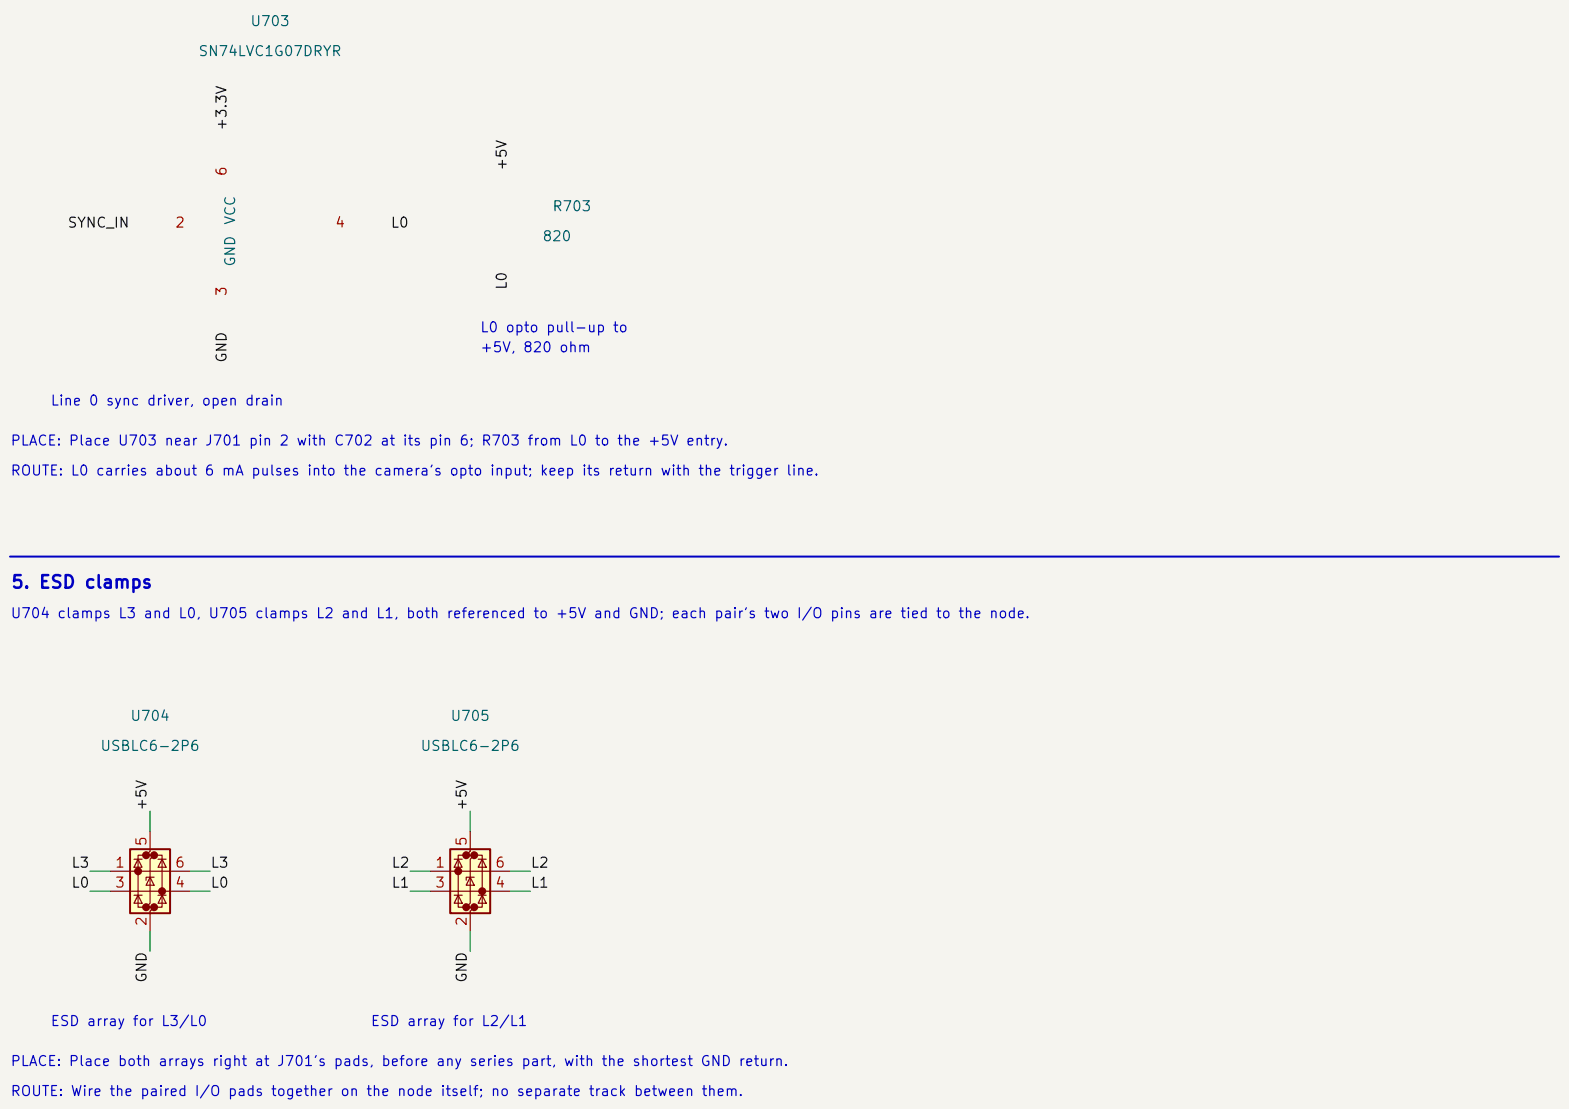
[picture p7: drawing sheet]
<svg xmlns="http://www.w3.org/2000/svg" width="297mm" height="210mm" viewBox="0 0 297 210" stroke-linecap="round" stroke-linejoin="round" font-family="sans-serif">
<path d="M-.1 -.1h297.2v210.2h-297.2z" fill="#f5f4ef" stroke="#f5f4ef" stroke-width=".19"/>
<path d="M24.6 160.8h7.6v12.1h-7.6z" fill="#ffffc2"/>
<g fill="#840000" stroke="#840000" stroke-width=".76">
<circle cx="26.1" cy="165" r=".38"/>
<circle cx="27.6" cy="161.9" r=".38"/>
<circle cx="27.6" cy="171.8" r=".38"/>
<circle cx="29.2" cy="161.9" r=".38"/>
<circle cx="29.2" cy="171.8" r=".38"/>
<circle cx="30.7" cy="168.8" r=".38"/>
</g>
<g fill="none" stroke="#840000" stroke-width=".23">
<path d="M28.4 157.4v3.8l-.8 .7h1.6l-.8 .8v8.3l-.8 .8h1.6l-.8 .7v3.8M20.8 165h15.2M20.8 168.8h15.2M25.4 169.5h1.5M25.4 162.7h1.5M26.1 162.7l.8 1.5h-1.5zM26.1 169.5l.8 1.5h-1.5zM27.6 161.9h-1.5v9.9h1.5M28.4 166.1l.8 1.5h-1.6zM29.2 166.1h-1.6v.6M29.2 161.9h1.5v9.9h-1.5M29.9 169.5h1.5"/>
<path d="M29.9 162.7h1.5M30.7 162.7l.7 1.5h-1.5zM30.7 169.5l.7 1.5h-1.5z"/>
</g>
<path d="M24.6 160.8h7.6v12.1h-7.6z" fill="none" stroke="#840000" stroke-width=".38"/>
<path d="M85.2 160.8h7.6v12.1h-7.6z" fill="#ffffc2"/>
<g fill="#840000" stroke="#840000" stroke-width=".76">
<circle cx="86.7" cy="165" r=".38"/>
<circle cx="88.2" cy="161.9" r=".38"/>
<circle cx="88.2" cy="171.8" r=".38"/>
<circle cx="89.8" cy="161.9" r=".38"/>
<circle cx="89.8" cy="171.8" r=".38"/>
<circle cx="91.3" cy="168.8" r=".38"/>
</g>
<g fill="none" stroke="#840000" stroke-width=".23">
<path d="M89 157.4v3.8l-.8 .7h1.6l-.8 .8v8.3l-.8 .8h1.6l-.8 .7v3.8M81.4 165h15.2M81.4 168.8h15.2M86 169.5h1.5M86 162.7h1.5M86.7 162.7l.8 1.5h-1.5zM86.7 169.5l.8 1.5h-1.5zM88.2 161.9h-1.5v9.9h1.5M89 166.1l.8 1.5h-1.6zM89.8 166.1h-1.6v.6M89.8 161.9h1.5v9.9h-1.5M90.5 169.5h1.5"/>
<path d="M90.5 162.7h1.5M91.3 162.7l.7 1.5h-1.5zM91.3 169.5l.7 1.5h-1.5z"/>
</g>
<path d="M85.2 160.8h7.6v12.1h-7.6z" fill="none" stroke="#840000" stroke-width=".38"/>
<path d="M1.9 105.4h293.2" fill="none" stroke="#0000c2" stroke-width=".38"/>
<path d="M28.4 153.6v3.8M89 153.6v3.8M17 165h3.8M17 168.8h3.8M28.4 176.3v3.8M36 165h3.8M36 168.8h3.8M77.6 165h3.8M77.6 168.8h3.8M89 176.3v3.8M96.6 165h3.8M96.6 168.8h3.8" fill="none" stroke="#009600" stroke-width=".23"/>
<text font-size="2.4" fill="#0000c2" x="2" y="112">5. ESD clamps</text>
<g font-size="1.9" fill="#006464">
<text x="47.2" y="5.4">U703</text>
<text x="37.4" y="11.1">SN74LVC1G07DRYR</text>
<text x="104.4" y="40.5">R703</text>
<text x="45" y="42.7" transform="rotate(-90 45 42.7)">VCC</text>
<text x="102.5" y="46.2">820</text>
<text x="45" y="50.6" transform="rotate(-90 45 50.6)">GND</text>
<text x="24.5" y="137">U704</text>
<text x="85.1" y="137">U705</text>
<text x="18.8" y="142.7">USBLC6-2P6</text>
<text x="79.4" y="142.7">USBLC6-2P6</text>
</g>
<g font-size="1.9" fill="#0f0f0f">
<text x="43.4" y="24.9" transform="rotate(-90 43.4 24.9)">+3.3V</text>
<text x="96.4" y="32.5" transform="rotate(-90 96.4 32.5)">+5V</text>
<text x="12.6" y="43.6">SYNC_IN</text>
<text x="73.8" y="43.6">L0</text>
<text x="96.4" y="55" transform="rotate(-90 96.4 55)">L0</text>
<text x="43.4" y="68.8" transform="rotate(-90 43.4 68.8)">GND</text>
<text x="28.2" y="153.7" transform="rotate(-90 28.2 153.7)">+5V</text>
<text x="88.8" y="153.7" transform="rotate(-90 88.8 153.7)">+5V</text>
<text x="13.4" y="164.8">L3</text>
<text x="39.7" y="164.8">L3</text>
<text x="74" y="164.8">L2</text>
<text x="100.3" y="164.8">L2</text>
<text x="13.4" y="168.6">L0</text>
<text x="39.7" y="168.6">L0</text>
<text x="74" y="168.6">L1</text>
<text x="100.3" y="168.6">L1</text>
<text x="28.2" y="186.2" transform="rotate(-90 28.2 186.2)">GND</text>
<text x="88.8" y="186.2" transform="rotate(-90 88.8 186.2)">GND</text>
</g>
<g font-size="1.9" fill="#a90000">
<text x="43.4" y="33.5" transform="rotate(-90 43.4 33.5)">6</text>
<text x="33" y="43.6">2</text>
<text x="63.3" y="43.6">4</text>
<text x="43.4" y="56.2" transform="rotate(-90 43.4 56.2)">3</text>
<text x="28.2" y="160.4" transform="rotate(-90 28.2 160.4)">5</text>
<text x="88.8" y="160.4" transform="rotate(-90 88.8 160.4)">5</text>
<text x="21.6" y="164.8">1</text>
<text x="33" y="164.8">6</text>
<text x="82.2" y="164.8">1</text>
<text x="93.6" y="164.8">6</text>
<text x="21.6" y="168.6">3</text>
<text x="33" y="168.6">4</text>
<text x="82.2" y="168.6">3</text>
<text x="93.6" y="168.6">4</text>
<text x="28.2" y="175.5" transform="rotate(-90 28.2 175.5)">2</text>
<text x="88.8" y="175.5" transform="rotate(-90 88.8 175.5)">2</text>
</g>
<g font-size="1.9" fill="#0000c2">
<text x="90.8" y="63.4">L0 opto pull-up to</text>
<text x="90.7" y="67.2">+5V, 820 ohm</text>
<text x="9.4" y="77.3">Line 0 sync driver, open drain</text>
<text x="1.9" y="84.8">PLACE: Place U703 near J701 pin 2 with C702 at its pin 6; R703 from L0 to the +5V entry.</text>
<text x="1.9" y="90.5">ROUTE: L0 carries about 6 mA pulses into the camera's opto input; keep its return with the trigger line.</text>
<text x="1.9" y="117.5">U704 clamps L3 and L0, U705 clamps L2 and L1, both referenced to +5V and GND; each pair's two I/O pins are tied to the node.</text>
<text x="9.4" y="194.8">ESD array for L3/L0</text>
<text x="70" y="194.8">ESD array for L2/L1</text>
<text x="1.9" y="202.3">PLACE: Place both arrays right at J701's pads, before any series part, with the shortest GND return.</text>
<text x="1.9" y="208">ROUTE: Wire the paired I/O pads together on the node itself; no separate track between them.</text>
</g>
</svg>
